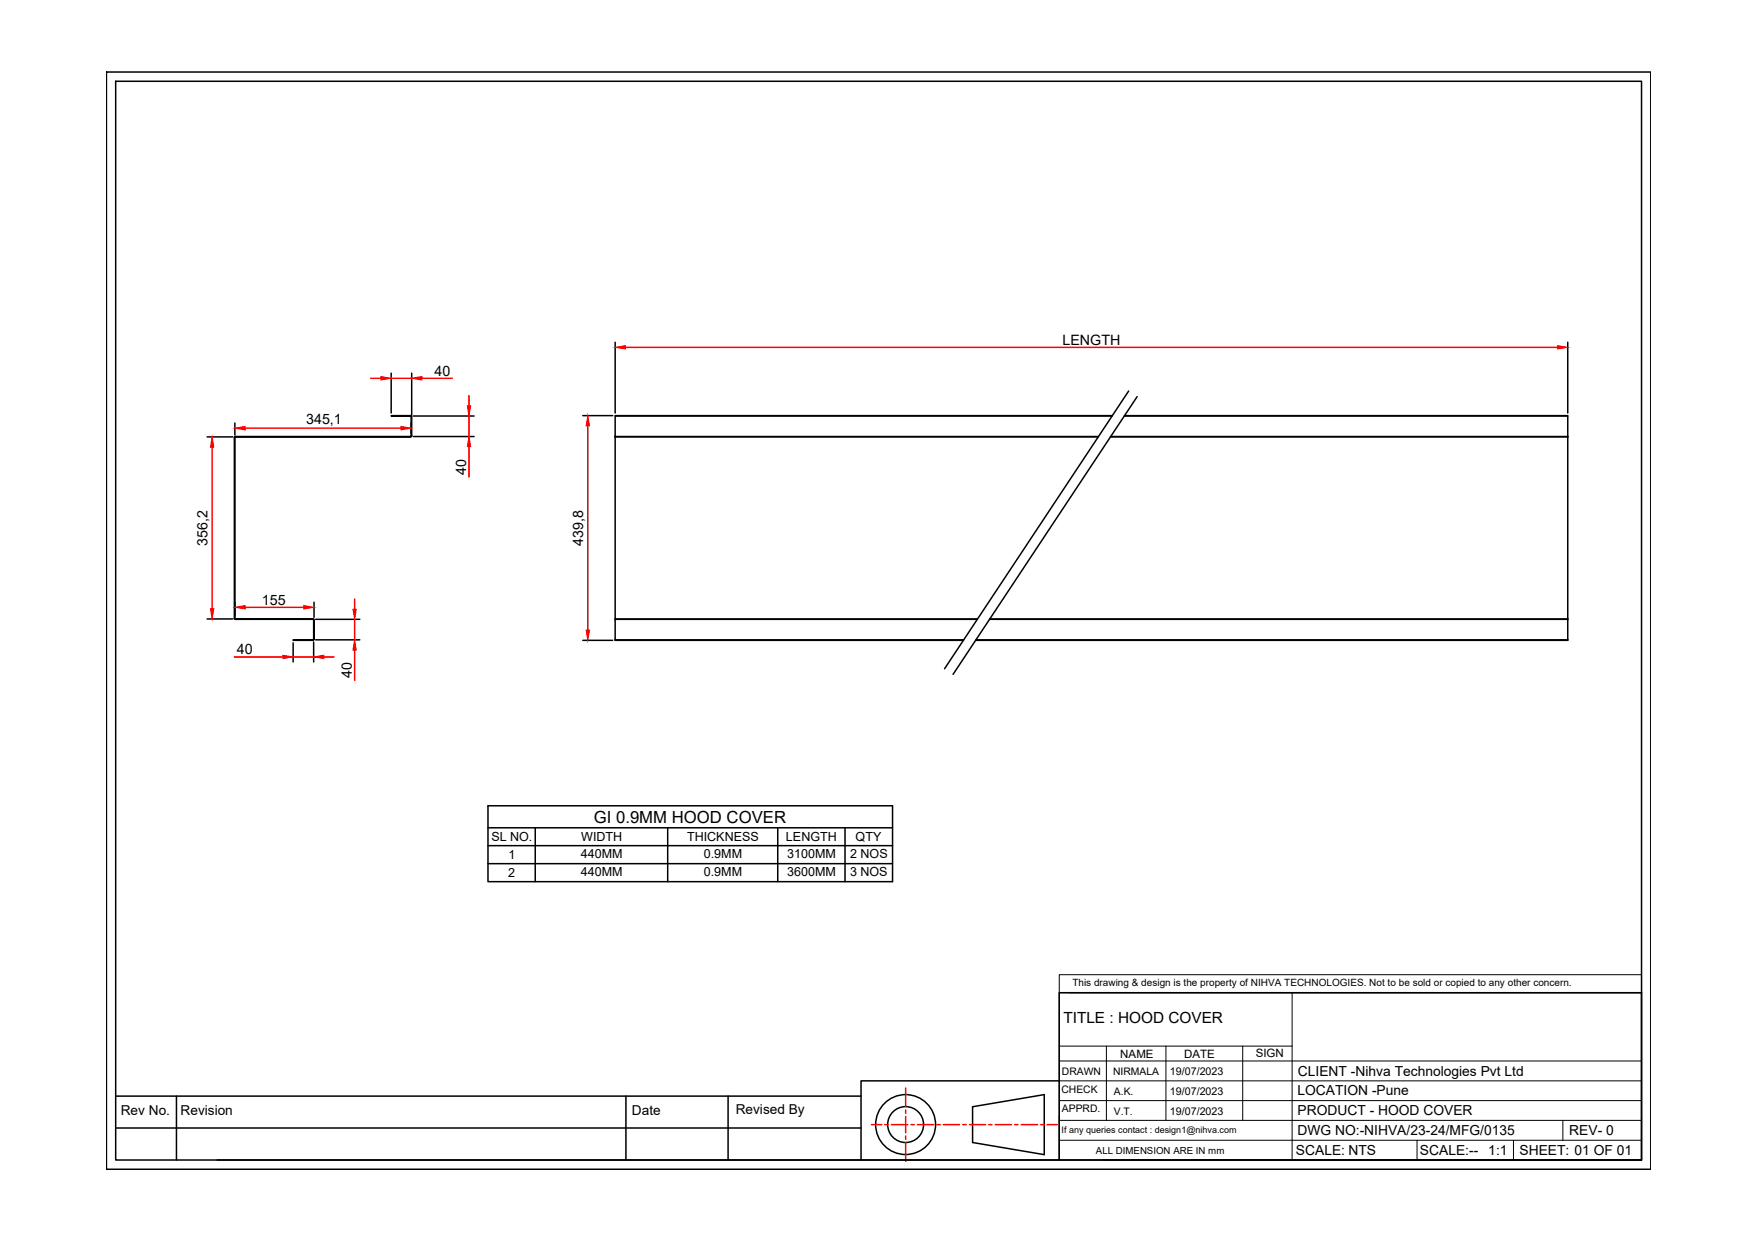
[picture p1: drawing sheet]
<svg xmlns="http://www.w3.org/2000/svg" width="297mm" height="210mm" viewBox="0 0 297 210" stroke-linecap="round" stroke-linejoin="round" font-family="sans-serif">
<!-- layer: 0 -->
<g fill="none" stroke="#000" stroke-width=".25">
<path d="M18 12.2h261.4v185.7h-261.4zM19.6 13.8h258.2v182.6h-258.2zM104.1 57.9v12M265.3 57.9v12M35.1 74h4.3M39.8 71.6v2M39.8 74h.1M39.8 73.9l-.1 .1M39.8 73.9h29.7l-29.7 .1M39.8 73.9v.1M66.2 70.4h3.3zM66.2 63.2v6.7"/>
<path d="M69.5 70.3l.2 .2M69.5 70.4l.1 .1M69.6 73.8l-.1 .1M69.6 70.5h.1v3.3h-.1zM69.6 71.6v1.8M69.7 73.8l-.2 .2M69.7 63.2v7.1M70 73.9h10.2M70 70.4h10.2M98.6 70.4h5.1M104.1 73.9h81.8M104.1 70.4h84.1"/>
<path d="M104.1 74h81.8M187.9 74h77.4M188 73.9h77.3M188.3 70.4h-84.2v34.4M190.3 70.4h75M190.3 70.4h75v34.4M191 66.2l-31.1 47M192.5 67.1l-31.2 47.1M35.1 104.8h4.3M39.7 104.7l.1 .1M39.7 104.7v-30.7h.1v30.7M39.7 104.7h.1"/>
<path d="M39.8 104.7v.1M39.8 101.9v2.4M39.8 104.8h13.2zM49.6 108.3h3.4v.1h-3.4zM49.6 108.8v3.3M53 104.8l.1 .1M53.1 108.2l-.1 .1M53.1 104.9v3.3zM53.1 108.7v3.4M53.1 101.9v2.6M53.1 108.2l-.1 .2M53.4 108.3h7.5"/>
<path d="M53.4 104.8h7.5M98.6 108.4h5.1M104.1 108.3h59M104.1 104.8h61.3M165.2 108.3h100.1M165.4 104.8h-61.3v3.6h58.9M167.5 104.8h97.8M167.5 104.8h97.8v3.6h-100.2M82.6 136.4h68.5v12.8h-68.5zM82.6 140.1h68.5M82.6 143.2h68.5M82.6 146.2h68.5"/>
<path d="M90.6 140.1v9.1M113 140.1v9.1M131.6 140.1v9.1M143 140.1v9.1M179.3 168h98.5v28.4h-98.5zM19.6 190.9h126.1M19.6 185.5h126.1M29.9 185.5v10.9M105.9 185.5v10.9M123.2 185.5v10.9M145.7 196.4h33.6M164.6 187.3l12.1-2v10.2l-12.1-2.1z"/>
<path d="M179.3 183h-33.6v13.4h-109M186.7 196.4h91.1"/>
<circle cx="153.3" cy="190.4" r="5.1"/>
<circle cx="153.3" cy="190.4" r="3"/>
</g>
<g fill="none" stroke="#000" stroke-width=".17">
<path d="M179.3 165h98.5v3h-98.5zM179.3 179.6h98.5M179.3 168v28.4M179.3 177.1h39.4M181 168h96.8M187.3 177.1v12.6M197.3 177.1v12.6M210.3 177.1v12.6M218.7 168v28.4M179.3 189.7h98.5M179.3 186.3h98.5M179.3 183h98.5"/>
<path d="M179.3 193h98.5M239.8 193v3.4M256.2 193v3.4M264.5 189.7v3.3"/>
</g>
<g fill="none" stroke="#f00" stroke-width=".25">
<path d="M105.9 58.8h157.7M35.9 75.7v27.3M41.5 72.5h26.4M62.8 64h1.7M66.2 64h3.5M71.4 64h5.1M79.4 67v1.7M79.4 70.4v3.5M79.4 75.6v5.2M99.5 72.1v34.6M39.7 111.2h8.2M41.5 102.8h9.9"/>
<path d="M49.6 111.2h3.5M54.8 111.2h1.7M60 101.4v1.7M60 104.8v3.5M60 110v5.2M147.5 190.4h1.7M149.8 190.4h.5M150.9 190.4h2.7M153.3 184.2v3.1M153.3 187.9v.5M153.3 189v2.7M153.3 192.3v.5"/>
<path d="M153.3 193.4v3.2M154.2 190.4h.5M155.3 190.4h2.7M158.6 190.4h.5M159.7 190.4h2.7M163 190.4h.5M164.1 190.4h2.7M167.3 190.4h.6M168.4 190.4h2.8M171.7 190.4h.6M172.8 190.4h2.8M176.1 190.4h.6"/>
<path d="M177.2 190.4h1.8"/>
</g>
<g fill="#f00" stroke="#f00" stroke-width=".17">
<path d="M39.8 72.5l1.7-.3v.6z"/>
<path d="M67.9 72.2l1.7 .3-1.7 .3z"/>
<path d="M64.5 63.7l1.7 .3-1.7 .3z"/>
<path d="M69.7 64l1.7-.3v.6z"/>
<path d="M79.1 68.7h.6l-.3 1.7z"/>
<path d="M79.4 73.9l.3 1.7h-.6z"/>
<path d="M35.9 74l.3 1.7h-.6z"/>
<path d="M35.6 103h.6l-.3 1.8z"/>
<path d="M39.8 102.8l1.7-.3v.6z"/>
<path d="M51.4 102.5l1.7 .3-1.7 .3z"/>
<path d="M59.7 103.1h.6l-.3 1.7z"/>
<path d="M60 108.3l.3 1.7h-.6z"/>
<path d="M53.1 111.2l1.7-.3v.6z"/>
<path d="M47.9 110.9l1.7 .3-1.7 .3z"/>
<path d="M104.1 58.8l1.8-.3v.6z"/>
<path d="M263.6 58.5l1.7 .3-1.7 .3z"/>
<path d="M99.2 106.7h.6l-.3 1.7z"/>
<path d="M99.5 70.4l.3 1.7h-.6z"/>
</g>
<text font-size="2.8" x="100.5" y="139.3">GI 0.9MM HOOD COVER</text>
<text font-size="2.6" x="180" y="173.2">TITLE : HOOD COVER</text>
<g font-size="2.4">
<text x="179.8" y="58.3">LENGTH</text>
<text x="73.5" y="63.6">40</text>
<text x="51.8" y="71.7">345,1</text>
<text x="78.9" y="80.3" transform="rotate(-90 78.9 80.3)">40</text>
<text x="35.1" y="92.4" transform="rotate(-90 35.1 92.4)">356,2</text>
<text x="98.7" y="92.4" transform="rotate(-90 98.7 92.4)">439,8</text>
<text x="44.3" y="102.3">155</text>
<text x="40.1" y="110.7">40</text>
<text x="59.6" y="114.8" transform="rotate(-90 59.6 114.8)">40</text>
</g>
<g font-size="2.3">
<text x="219.6" y="185.4">LOCATION -Pune</text>
<text x="219.7" y="182.1">CLIENT -Nihva Technologies Pvt Ltd</text>
<text x="20.4" y="188.8">Rev No.</text>
<text x="30.6" y="188.8">Revision</text>
<text x="107" y="188.8">Date</text>
<text x="124.5" y="188.6">Revised By</text>
<text x="219.6" y="188.8">PRODUCT - HOOD COVER</text>
<text x="219.4" y="195.5">SCALE: NTS</text>
<text x="219.6" y="192.2">DWG NO:-NIHVA/23-24/MFG/0135</text>
<text x="240.3" y="195.5">SCALE:--</text>
<text x="251.9" y="195.5">1:1</text>
<text x="257.2" y="195.5">SHEET: 01 OF 01</text>
<text x="265.6" y="192.1">REV- 0</text>
</g>
<g font-size="2.1">
<text x="83.2" y="142.4">SL NO.</text>
<text x="98.4" y="142.4">WIDTH</text>
<text x="116.3" y="142.4">THICKNESS</text>
<text x="133" y="142.4">LENGTH</text>
<text x="144.8" y="142.3">QTY</text>
<text x="86" y="148.5">2</text>
<text x="86.1" y="145.4">1</text>
<text x="98.3" y="145.2">440MM</text>
<text x="98.3" y="148.2">440MM</text>
<text x="119.1" y="145.2">0.9MM</text>
<text x="119.1" y="148.2">0.9MM</text>
<text x="133.2" y="145.2">3100MM</text>
<text x="133.2" y="148.2">3600MM</text>
<text x="143.9" y="148.3">3 NOS</text>
<text x="143.9" y="145.2">2 NOS</text>
</g>
<g font-size="2">
<text x="189.6" y="179.1">NAME</text>
<text x="200.4" y="179.1">DATE</text>
<text x="212.5" y="179">SIGN</text>
</g>
<g font-size="1.8">
<text x="179.6" y="185">CHECK</text>
<text x="179.7" y="182">DRAWN</text>
<text x="188.4" y="182">NIRMALA</text>
<text x="188.5" y="185.4">A.K.</text>
<text x="198" y="182">19/07/2023</text>
<text x="198" y="185.3">19/07/2023</text>
<text x="179.7" y="188.3">APPRD.</text>
<text x="188.5" y="188.7">V.T.</text>
<text x="198" y="188.7">19/07/2023</text>
</g>
<text font-size="1.7" x="181.5" y="166.9">This drawing &amp; design is the property of NIHVA TECHNOLOGIES. Not to be sold or copied to any other concern.</text>
<text font-size="1.6" x="185.5" y="195.3">ALL DIMENSION ARE IN mm</text>
<text font-size="1.5" x="179.7" y="191.8">If any queries contact : design1@nihva.com</text>
</svg>
